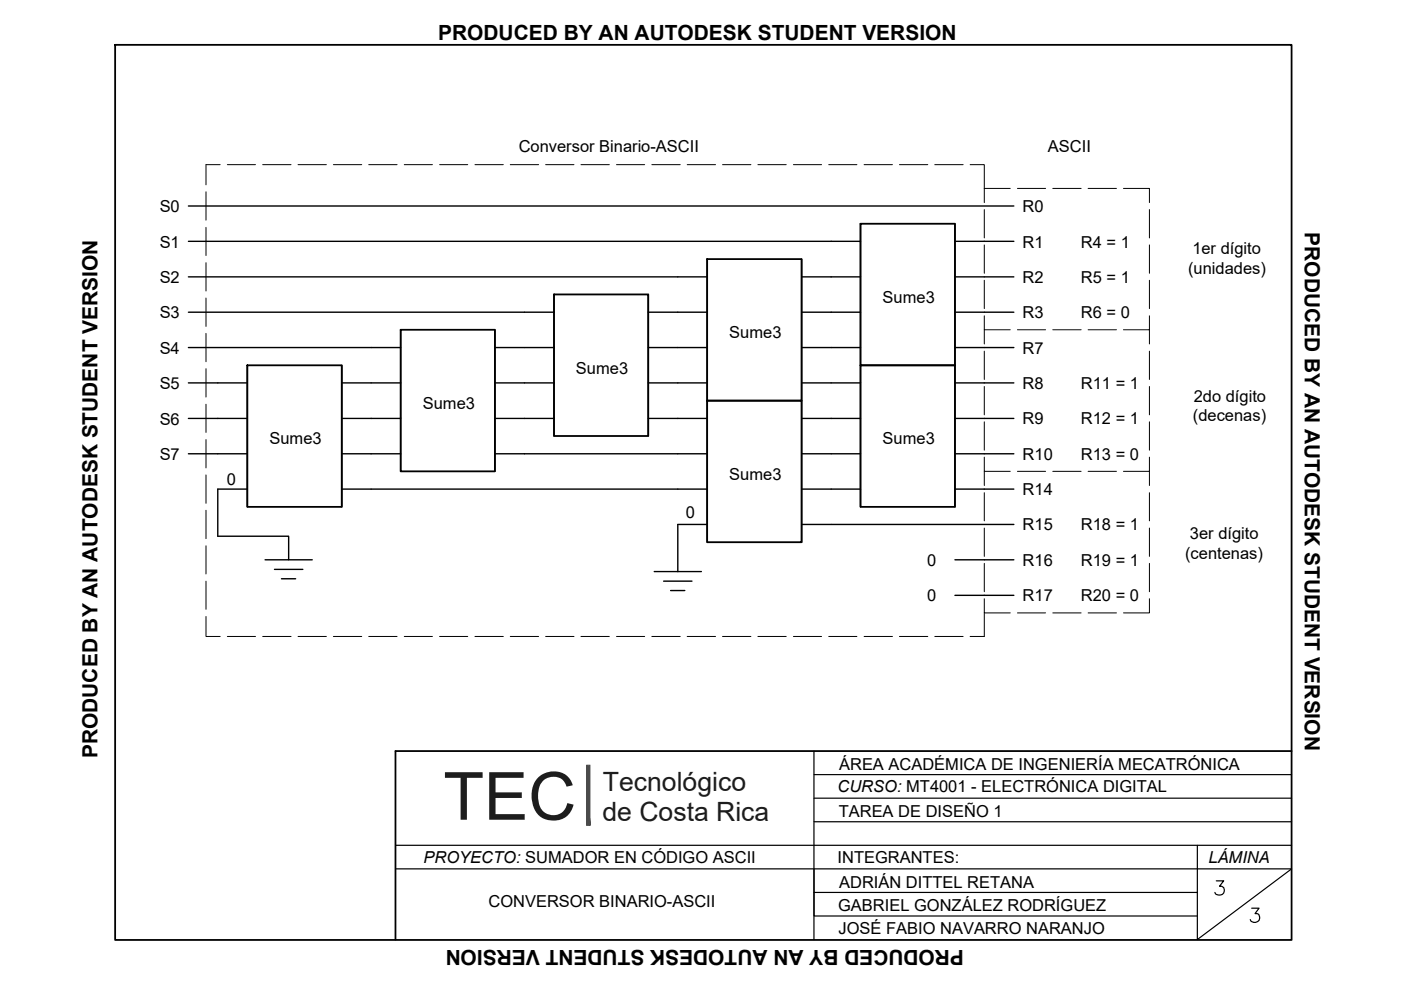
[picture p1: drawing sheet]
<svg xmlns="http://www.w3.org/2000/svg" width="297mm" height="210mm" viewBox="0 0 297 210" stroke-linecap="round" stroke-linejoin="round" font-family="sans-serif">
<!-- layer: Modulos -->
<path d="M149.9 54.9h20.1v30h-20.1zM182.4 47.4h20.1v30.1h-20.1zM52.4 77.5h20.1v30h-20.1zM84.9 69.9h20v30h-20zM117.5 62.4h19.9v30h-19.9zM182.4 77.5h20.1v30h-20.1zM149.9 84.9h20.1v30.1h-20.1z" fill="none" stroke="#000" stroke-width=".38"/>
<!-- layer: Cables -->
<g fill="none" stroke="#000" stroke-width=".3">
<path d="M39.9 43.7h175.1M39.9 58.7h110M39.9 51.2h142.5M149.9 54.9v60.1M170 54.9v60.1M170 58.7h12.4M182.4 47.4v60.1M202.5 47.4v60.1M202.5 58.7h12.5M202.5 51.2h12.5M39.9 73.7h45M39.9 66.2h77.6"/>
<path d="M52.4 77.5v30M72.5 77.5v30M84.9 69.9v30M104.9 69.9v30M104.9 73.7h12.6M117.5 62.4v30M137.4 62.4v30M137.4 73.7h12.5M137.4 66.2h12.5M170 73.7h12.4M170 66.2h12.4M202.5 73.7h12.5"/>
<path d="M202.5 66.2h12.5M39.9 81.2h12.5M39.9 88.7h12.5M39.9 96.2h12.5M72.5 81.2h12.4M72.5 88.7h12.4M72.5 96.2h12.4M104.9 81.2h12.6M104.9 88.7h12.6M104.9 96.2h45M137.4 81.2h12.5M137.4 88.7h12.5"/>
<path d="M170 81.2h12.4M170 88.7h12.4M170 96.2h12.4M202.5 81.2h12.5M202.5 88.7h12.5M202.5 96.2h12.5M52.4 103.7h-6.2v10h15v5M56.2 118.7h10M72.5 103.7h77.4M149.9 111.2h-6.2v10M170 103.7h12.4M170 111.2h45"/>
<path d="M202.5 103.7h12.5M202.5 118.7h12.5M58.2 120.7h6M59.7 122.7h3M138.7 121.2h10M140.7 123.2h6M142.2 125.2h3M202.5 126.2h12.5"/>
</g>
<!-- layer: Cuadro_dashed -->
<g fill="none" stroke="#000" stroke-width=".21">
<path d="M46.7 34.9h-3v4.3M48.2 34.9h6M55.7 34.9h6M63.2 34.9h6M70.7 34.9h6M78.2 34.9h6M85.7 34.9h6M93.2 34.9h6M100.7 34.9h6M108.2 34.9h6M115.7 34.9h6M123.2 34.9h6"/>
<path d="M130.7 34.9h6M138.2 34.9h6M145.7 34.9h6M153.2 34.9h6M160.7 34.9h6M168.2 34.9h6M175.7 34.9h6M183.2 34.9h6M190.7 34.9h6M198.2 34.9h6M205.7 34.9h3v5M208.7 39.9v3.1"/>
<path d="M208.7 39.9h5.5M215.7 39.9h6M223.2 39.9h6M230.7 39.9h6M238.2 39.9h5.5v3.1M43.7 40.7v6M43.7 48.2v6M43.7 55.7v6M208.7 44.4v6M208.7 51.9v6M208.7 59.4v6M243.7 44.4v6"/>
<path d="M243.7 51.9v6M243.7 59.4v6M43.7 63.2v6M43.7 70.7v6M43.7 78.2v6M208.7 67v2.9h5.5M208.7 69.9v3M208.7 74.5v6M215.7 69.9h6M223.2 69.9h6M230.7 69.9h6M243.7 67v2.9h-5.5"/>
<path d="M243.7 69.9v3M243.7 74.5v6M43.7 85.7v6M43.7 93.2v6M208.7 96.9v3h5.5M208.7 81.9v6.1M208.7 89.4v6M208.7 99.9v3M215.7 99.9h6M223.2 99.9h6M230.7 99.9h6M243.7 96.9v3h-5.5"/>
<path d="M243.7 81.9v6.1M243.7 89.4v6M243.7 99.9v3M43.7 100.7v6M43.7 108.2v6M43.7 115.7v6M208.7 104.5v5.9M208.7 112v6M208.7 119.5v6M243.7 104.5v5.9M243.7 112v6M243.7 119.5v6"/>
<path d="M43.7 130.7v4.2h3M43.7 123.2v6M48.2 134.9h6M55.7 134.9h6M63.2 134.9h6M70.7 134.9h6M78.2 134.9h6M85.7 134.9h6M93.2 134.9h6M100.7 134.9h6M108.2 134.9h6M115.7 134.9h6"/>
<path d="M123.2 134.9h6M130.7 134.9h6M138.2 134.9h6M145.7 134.9h6M153.2 134.9h6M160.7 134.9h6M168.2 134.9h6M175.7 134.9h6M183.2 134.9h6M190.7 134.9h6M198.2 134.9h6M208.7 126.9v3h5.5"/>
<path d="M208.7 129.9v5h-3M215.7 129.9h6M223.2 129.9h6M230.7 129.9h6M243.7 126.9v3h-5.5"/>
</g>
<!-- layer: Contorno -->
<path d="M24.4 9.5h249.4v189.8h-249.4zM273.8 159.2h-190v40" fill="none" stroke="#000" stroke-width=".38"/>
<!-- layer: 0 -->
<path d="M172.6 159.2v40M83.8 179.2h190M172.6 174.2h101.2M172.6 164.2h101.2M172.6 169.2h101.2M253.9 179.2v20l19.9-15h-190M172.6 184.2v5h81.3M172.6 189.2v5h81.3" fill="none" stroke="#000" stroke-width=".25"/>
<!-- layer: Texto -->
<path d="M257.9 186.8h1.5l-.8 1.1a.96 .96 0 0 1 1 1.1 .96 .96 0 0 1-1.3 .8l-.6-.3-.1-.3M265.4 192.6h1.5l-.8 1.1a.93 .93 0 0 1 1 .9 .93 .93 0 0 1-.9 1 .93 .93 0 0 1-1.1-.6" fill="none" stroke="#000" stroke-width=".25"/>
<!-- layer: 0 -->
<path d="M124.4 162.2l.7 12.8v-12.8zM124.4 162.2l.7 12.8h-.7z" fill="#4b4b4b" stroke="#4b4b4b" stroke-width=".21"/>
<text font-size="14.1" fill="#1c1c1c" x="94" y="173.8">TEC</text>
<g font-size="5.6" fill="#1c1c1c">
<text x="127.8" y="167.6">Tecnológico</text>
<text x="127.7" y="174.1">de Costa Rica</text>
</g>
<g font-size="4.4">
<text x="92.9" y="8.5">PRODUCED BY AN AUTODESK STUDENT VERSION</text>
<text x="276.6" y="49.3" transform="rotate(90 276.6 49.3)">PRODUCED BY AN AUTODESK STUDENT VERSION</text>
<text x="20.6" y="160.7" transform="rotate(-90 20.6 160.7)">PRODUCED BY AN AUTODESK STUDENT VERSION</text>
<text x="204.4" y="201.5" transform="rotate(180 204.4 201.5)">PRODUCED BY AN AUTODESK STUDENT VERSION</text>
</g>
<g font-size="3.5">
<text x="110" y="32.3">Conversor Binario-ASCII</text>
<text x="222.2" y="32.3">ASCII</text>
<text x="33.9" y="45">S0</text>
<text x="216.8" y="44.9">R0</text>
<text x="33.9" y="52.5">S1</text>
<text x="216.8" y="52.5">R1</text>
<text x="229.2" y="52.5">R4 = 1</text>
<text x="252.8" y="53.8">1er dígito</text>
<text x="216.8" y="60">R2</text>
<text x="229.2" y="60">R5 = 1</text>
<text x="251.9" y="58">(unidades)</text>
<text x="33.9" y="60">S2</text>
<text x="187.1" y="64.2">Sume3</text>
<text x="33.9" y="67.5">S3</text>
<text x="154.6" y="71.7">Sume3</text>
<text x="216.8" y="67.5">R3</text>
<text x="229.2" y="67.5">R6 = 0</text>
<text x="33.9" y="75">S4</text>
<text x="216.8" y="75">R7</text>
<text x="33.9" y="82.5">S5</text>
<text x="122.1" y="79.2">Sume3</text>
<text x="216.8" y="82.5">R8</text>
<text x="229.2" y="82.5">R11 = 1</text>
<text x="89.6" y="86.7">Sume3</text>
<text x="216.8" y="90">R9</text>
<text x="229.2" y="90">R12 = 1</text>
<text x="252.9" y="89.4">(decenas)</text>
<text x="253.1" y="85.2">2do dígito</text>
<text x="33.9" y="90">S6</text>
<text x="57.1" y="94.2">Sume3</text>
<text x="187.1" y="94.2">Sume3</text>
<text x="33.9" y="97.5">S7</text>
<text x="154.6" y="101.7">Sume3</text>
<text x="216.8" y="97.5">R10</text>
<text x="229.2" y="97.5">R13 = 0</text>
<text x="48.1" y="102.9">0</text>
<text x="216.8" y="105">R14</text>
<text x="145.4" y="109.9">0</text>
<text x="216.8" y="112.5">R15</text>
<text x="229.2" y="112.5">R18 = 1</text>
<text x="251.3" y="118.5">(centenas)</text>
<text x="252.3" y="114.3">3er dígito</text>
<text x="196.6" y="120">0</text>
<text x="216.8" y="120">R16</text>
<text x="229.2" y="120">R19 = 1</text>
<text x="196.6" y="127.5">0</text>
<text x="216.8" y="127.5">R17</text>
<text x="229.2" y="127.5">R20 = 0</text>
<text x="177.9" y="163.3">ÁREA ACADÉMICA DE INGENIERÍA MECATRÓNICA</text>
<text x="177.6" y="168">CURSO: MT4001 - ELECTRÓNICA DIGITAL</text>
<text x="177.8" y="173.1">TAREA DE DISEÑO 1</text>
<text x="89.8" y="183">PROYECTO: SUMADOR EN CÓDIGO ASCII</text>
<text x="177.6" y="182.9">INTEGRANTES:</text>
<text x="256.2" y="183">LÁMINA</text>
<text x="177.9" y="188.3">ADRIÁN DITTEL RETANA</text>
<text x="103.6" y="192.3">CONVERSOR BINARIO-ASCII</text>
<text x="177.7" y="193.2">GABRIEL GONZÁLEZ RODRÍGUEZ</text>
<text x="177.8" y="198.1">JOSÉ FABIO NAVARRO NARANJO</text>
</g>
</svg>
